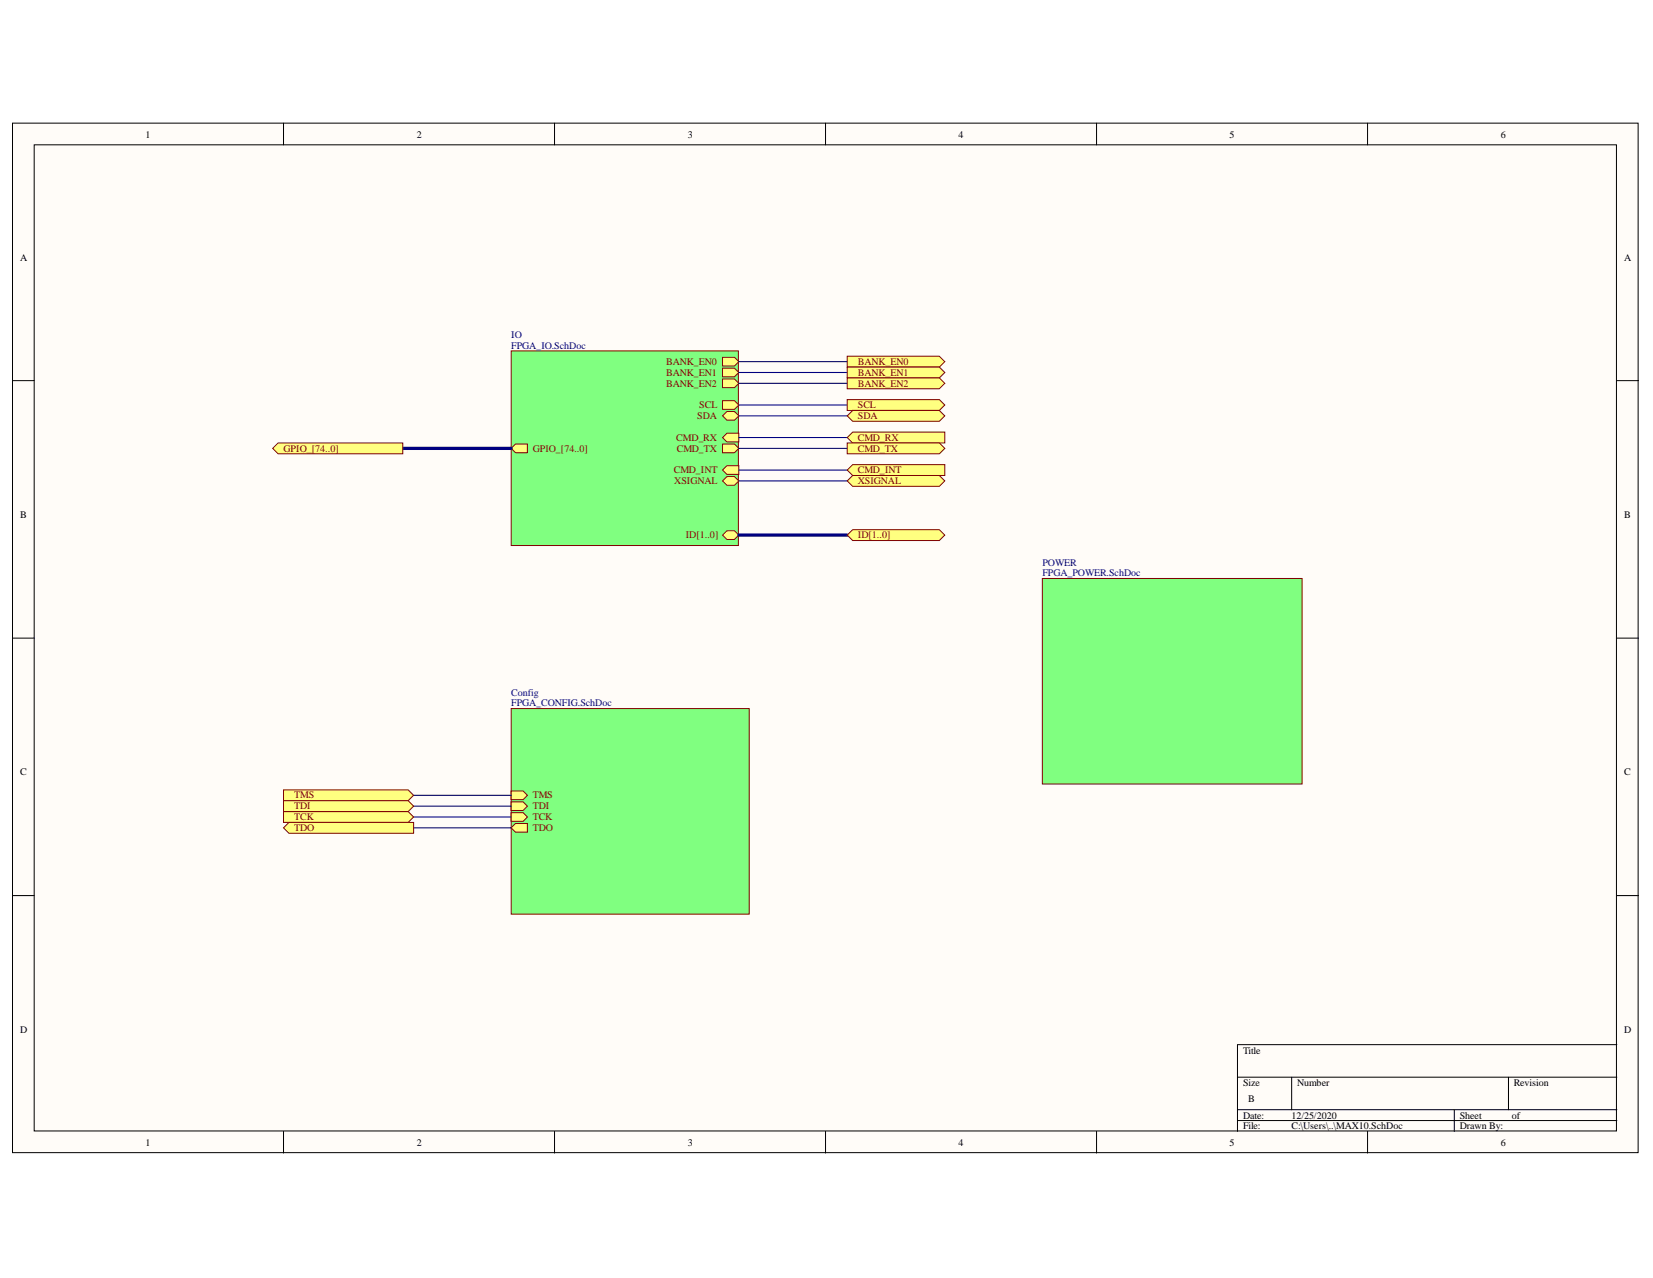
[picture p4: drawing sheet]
<svg xmlns="http://www.w3.org/2000/svg" width="279mm" height="216mm" viewBox="0 0 279 216" stroke-linecap="round" stroke-linejoin="round" font-family="sans-serif">
<g fill="#fffcf8" stroke="#000" stroke-width=".17">
<path d="M2.1 20.8h274.8v173.9h-274.8z"/>
<path d="M5.8 24.5h267.4v166.6h-267.4z"/>
</g>
<g fill="none" stroke="#000" stroke-width=".17">
<path d="M47.9 20.8v3.7M93.7 20.8v3.7M139.5 20.8v3.7M185.3 20.8v3.7M231.2 20.8v3.7M2.1 64.3h3.7M273.3 64.3h3.7M2.1 107.8h3.7M273.3 107.8h3.7M2.1 151.3h3.7M273.3 151.3h3.7M273.3 176.5h-64.1v14.6"/>
<path d="M47.9 191.1v3.7M93.7 191.1v3.7M139.5 191.1v3.7M185.3 191.1v3.7M209.2 182h64.1M209.2 187.5h64.1M209.2 189.3h64.1M218.3 182v5.5M231.2 191.1v3.7M245.8 187.5v3.6M255 182v5.5"/>
</g>
<path d="M86.4 59.3h38.4v32.9h-38.4z" fill="#80ff80" stroke="#800000" stroke-width=".17"/>
<path d="M122.1 73.9l.8-.7h2v1.4h-2z" fill-rule="evenodd" fill="#ffff80"/>
<path d="M122.1 73.9l.8-.7h2v1.4h-2z" fill="none" stroke="#800000" stroke-width=".17"/>
<path d="M122.1 75h2l.8 .7-.8 .8h-2z" fill-rule="evenodd" fill="#ffff80"/>
<path d="M122.1 75h2l.8 .7-.8 .8h-2z" fill="none" stroke="#800000" stroke-width=".17"/>
<path d="M122.1 62.2h2l.8 .7-.8 .8h-2z" fill-rule="evenodd" fill="#ffff80"/>
<path d="M122.1 62.2h2l.8 .7-.8 .8h-2z" fill="none" stroke="#800000" stroke-width=".17"/>
<path d="M122.1 60.4h2l.8 .7-.8 .7h-2z" fill-rule="evenodd" fill="#ffff80"/>
<path d="M122.1 60.4h2l.8 .7-.8 .7h-2z" fill="none" stroke="#800000" stroke-width=".17"/>
<path d="M122.1 70.3l.8-.8h1.2l.8 .8-.8 .7h-1.2z" fill-rule="evenodd" fill="#ffff80"/>
<path d="M122.1 70.3l.8-.8h1.2l.8 .8-.8 .7h-1.2z" fill="none" stroke="#800000" stroke-width=".17"/>
<path d="M122.1 79.4l.8-.7h2v1.4h-2z" fill-rule="evenodd" fill="#ffff80"/>
<path d="M122.1 79.4l.8-.7h2v1.4h-2z" fill="none" stroke="#800000" stroke-width=".17"/>
<path d="M122.1 64h2l.8 .8-.8 .7h-2z" fill-rule="evenodd" fill="#ffff80"/>
<path d="M122.1 64h2l.8 .8-.8 .7h-2z" fill="none" stroke="#800000" stroke-width=".17"/>
<path d="M122.1 67.7h2l.8 .7-.8 .8h-2z" fill-rule="evenodd" fill="#ffff80"/>
<path d="M122.1 67.7h2l.8 .7-.8 .8h-2z" fill="none" stroke="#800000" stroke-width=".17"/>
<path d="M86.4 75.7l.7-.7h2v1.5h-2z" fill-rule="evenodd" fill="#ffff80"/>
<path d="M86.4 75.7l.7-.7h2v1.5h-2z" fill="none" stroke="#800000" stroke-width=".17"/>
<path d="M122.1 81.2l.8-.7h1.2l.8 .7-.8 .8h-1.2z" fill-rule="evenodd" fill="#ffff80"/>
<path d="M122.1 81.2l.8-.7h1.2l.8 .7-.8 .8h-1.2z" fill="none" stroke="#800000" stroke-width=".17"/>
<path d="M122.1 90.4l.8-.7h1.2l.8 .7-.8 .7h-1.2z" fill-rule="evenodd" fill="#ffff80"/>
<path d="M122.1 90.4l.8-.7h1.2l.8 .7-.8 .7h-1.2z" fill="none" stroke="#800000" stroke-width=".17"/>
<g fill="#80ff80" stroke="#800000" stroke-width=".17">
<path d="M176.2 97.7h43.9v34.8h-43.9z"/>
<path d="M86.4 119.7h40.2v34.7h-40.2z"/>
</g>
<path d="M86.4 133.6h2l.7 .8-.7 .7h-2z" fill-rule="evenodd" fill="#ffff80"/>
<path d="M86.4 133.6h2l.7 .8-.7 .7h-2z" fill="none" stroke="#800000" stroke-width=".17"/>
<path d="M86.4 135.5h2l.7 .7-.7 .7h-2z" fill-rule="evenodd" fill="#ffff80"/>
<path d="M86.4 135.5h2l.7 .7-.7 .7h-2z" fill="none" stroke="#800000" stroke-width=".17"/>
<path d="M86.4 137.3h2l.7 .7-.7 .8h-2z" fill-rule="evenodd" fill="#ffff80"/>
<path d="M86.4 137.3h2l.7 .7-.7 .8h-2z" fill="none" stroke="#800000" stroke-width=".17"/>
<path d="M86.4 139.9l.7-.8h2v1.5h-2z" fill-rule="evenodd" fill="#ffff80"/>
<path d="M86.4 139.9l.7-.8h2v1.5h-2z" fill="none" stroke="#800000" stroke-width=".17"/>
<path d="M69.9 134.4h16.5M69.9 136.2h16.5M69.9 138h16.5M69.9 139.9h16.5" fill="none" stroke="#000080" stroke-width=".18"/>
<path d="M68.1 75.7h18.3" fill="none" stroke="#000080" stroke-width=".55"/>
<g fill="#ffff80" stroke="#800000" stroke-width=".17">
<path d="M46.1 75.7l.9-.9h21.1v1.9h-21.1z" fill-rule="evenodd"/>
<path d="M47.9 133.4h21.1l.9 1-.9 .9h-21.1z" fill-rule="evenodd"/>
<path d="M47.9 135.3h21.1l.9 .9-.9 .9h-21.1z" fill-rule="evenodd"/>
<path d="M47.9 137.1h21.1l.9 .9-.9 .9h-21.1z" fill-rule="evenodd"/>
<path d="M47.9 139.9l.9-1h21.1v1.9h-21.1z" fill-rule="evenodd"/>
</g>
<path d="M124.9 73.9h18.3M124.9 75.7h18.3" fill="none" stroke="#000080" stroke-width=".18"/>
<g fill="#ffff80" stroke="#800000" stroke-width=".17">
<path d="M143.2 73.9l.9-.9h15.6v1.8h-15.6z" fill-rule="evenodd"/>
<path d="M143.2 74.8h15.6l.9 .9-.9 1h-15.6z" fill-rule="evenodd"/>
</g>
<path d="M124.9 79.4h18.3M124.9 61.1h18.3M124.9 62.9h18.3M124.9 64.8h18.3M124.9 68.4h18.3M124.9 70.3h18.3M124.9 81.2h18.3" fill="none" stroke="#000080" stroke-width=".18"/>
<g fill="#ffff80" stroke="#800000" stroke-width=".17">
<path d="M143.2 60.2h15.6l.9 .9-.9 .9h-15.6z" fill-rule="evenodd"/>
<path d="M143.2 62h15.6l.9 .9-.9 .9h-15.6z" fill-rule="evenodd"/>
<path d="M143.2 63.8h15.6l.9 1-.9 .9h-15.6z" fill-rule="evenodd"/>
<path d="M143.2 67.5h15.6l.9 .9-.9 .9h-15.6z" fill-rule="evenodd"/>
<path d="M143.2 70.3l.9-1h14.7l.9 1-.9 .9h-14.7z" fill-rule="evenodd"/>
<path d="M143.2 79.4l.9-.9h15.6v1.8h-15.6z" fill-rule="evenodd"/>
<path d="M143.2 81.2l.9-.9h14.7l.9 .9-.9 1h-14.7z" fill-rule="evenodd"/>
</g>
<path d="M124.9 90.4h18.3" fill="none" stroke="#000080" stroke-width=".55"/>
<path d="M143.2 90.4l.9-.9h14.7l.9 .9-.9 .9h-14.7z" fill-rule="evenodd" fill="#ffff80" stroke="#800000" stroke-width=".17"/>
<g font-size="1.7">
<text x="24.6" y="23.2">1</text>
<text x="70.4" y="23.2">2</text>
<text x="116.3" y="23.2">3</text>
<text x="162" y="23.2">4</text>
<text x="207.8" y="23.2">5</text>
<text x="253.7" y="23.2">6</text>
<text x="3.4" y="44">A</text>
<text x="274.5" y="44">A</text>
<text x="3.4" y="87.5">B</text>
<text x="274.5" y="87.5">B</text>
<text x="3.4" y="131">C</text>
<text x="274.5" y="131">C</text>
<text x="3.4" y="174.5">D</text>
<text x="210.1" y="178">Title</text>
<text x="274.5" y="174.5">D</text>
<text x="210.1" y="183.5">Size</text>
<text x="219.2" y="183.5">Number</text>
<text x="255.9" y="183.5">Revision</text>
<text x="210.1" y="189">Date:</text>
<text x="210.1" y="190.7">File:</text>
<text x="211" y="186.2">B</text>
<text x="218.3" y="189">12/25/2020</text>
<text x="218.3" y="190.7">C:\Users\..\MAX10.SchDoc</text>
<text x="246.7" y="189">Sheet</text>
<text x="246.7" y="190.7">Drawn By:</text>
<text x="255.6" y="189">of</text>
<text x="24.6" y="193.5">1</text>
<text x="70.4" y="193.5">2</text>
<text x="116.3" y="193.5">3</text>
<text x="162" y="193.5">4</text>
<text x="207.8" y="193.5">5</text>
<text x="253.7" y="193.5">6</text>
</g>
<g font-size="1.7" fill="#000080">
<text x="86.4" y="57">IO</text>
<text x="86.4" y="58.9">FPGA_IO.SchDoc</text>
<text x="176.2" y="95.6">POWER</text>
<text x="176.2" y="97.4">FPGA_POWER.SchDoc</text>
<text x="86.4" y="117.5">Config</text>
<text x="86.4" y="119.3">FPGA_CONFIG.SchDoc</text>
</g>
<g font-size="1.7" fill="#800000">
<text x="112.6" y="63.5">BANK_EN1</text>
<text x="112.6" y="61.7">BANK_EN0</text>
<text x="112.6" y="65.3">BANK_EN2</text>
<text x="145" y="61.7">BANK_EN0</text>
<text x="145" y="63.5">BANK_EN1</text>
<text x="145" y="65.3">BANK_EN2</text>
<text x="117.9" y="70.8">SDA</text>
<text x="118.2" y="69">SCL</text>
<text x="145" y="69">SCL</text>
<text x="145" y="70.8">SDA</text>
<text x="47.9" y="76.3">GPIO_[74..0]</text>
<text x="90" y="76.3">GPIO_[74..0]</text>
<text x="114.3" y="74.4">CMD_RX</text>
<text x="114.4" y="76.3">CMD_TX</text>
<text x="145" y="74.4">CMD_RX</text>
<text x="145" y="76.3">CMD_TX</text>
<text x="113.9" y="79.9">CMD_INT</text>
<text x="114" y="81.8">XSIGNAL</text>
<text x="145" y="79.9">CMD_INT</text>
<text x="145" y="81.8">XSIGNAL</text>
<text x="115.9" y="90.9">ID[1..0]</text>
<text x="145" y="90.9">ID[1..0]</text>
<text x="49.7" y="134.9">TMS</text>
<text x="49.7" y="136.7">TDI</text>
<text x="90" y="134.9">TMS</text>
<text x="90" y="136.7">TDI</text>
<text x="49.7" y="138.6">TCK</text>
<text x="49.7" y="140.4">TDO</text>
<text x="90" y="138.6">TCK</text>
<text x="90" y="140.4">TDO</text>
</g>
</svg>
